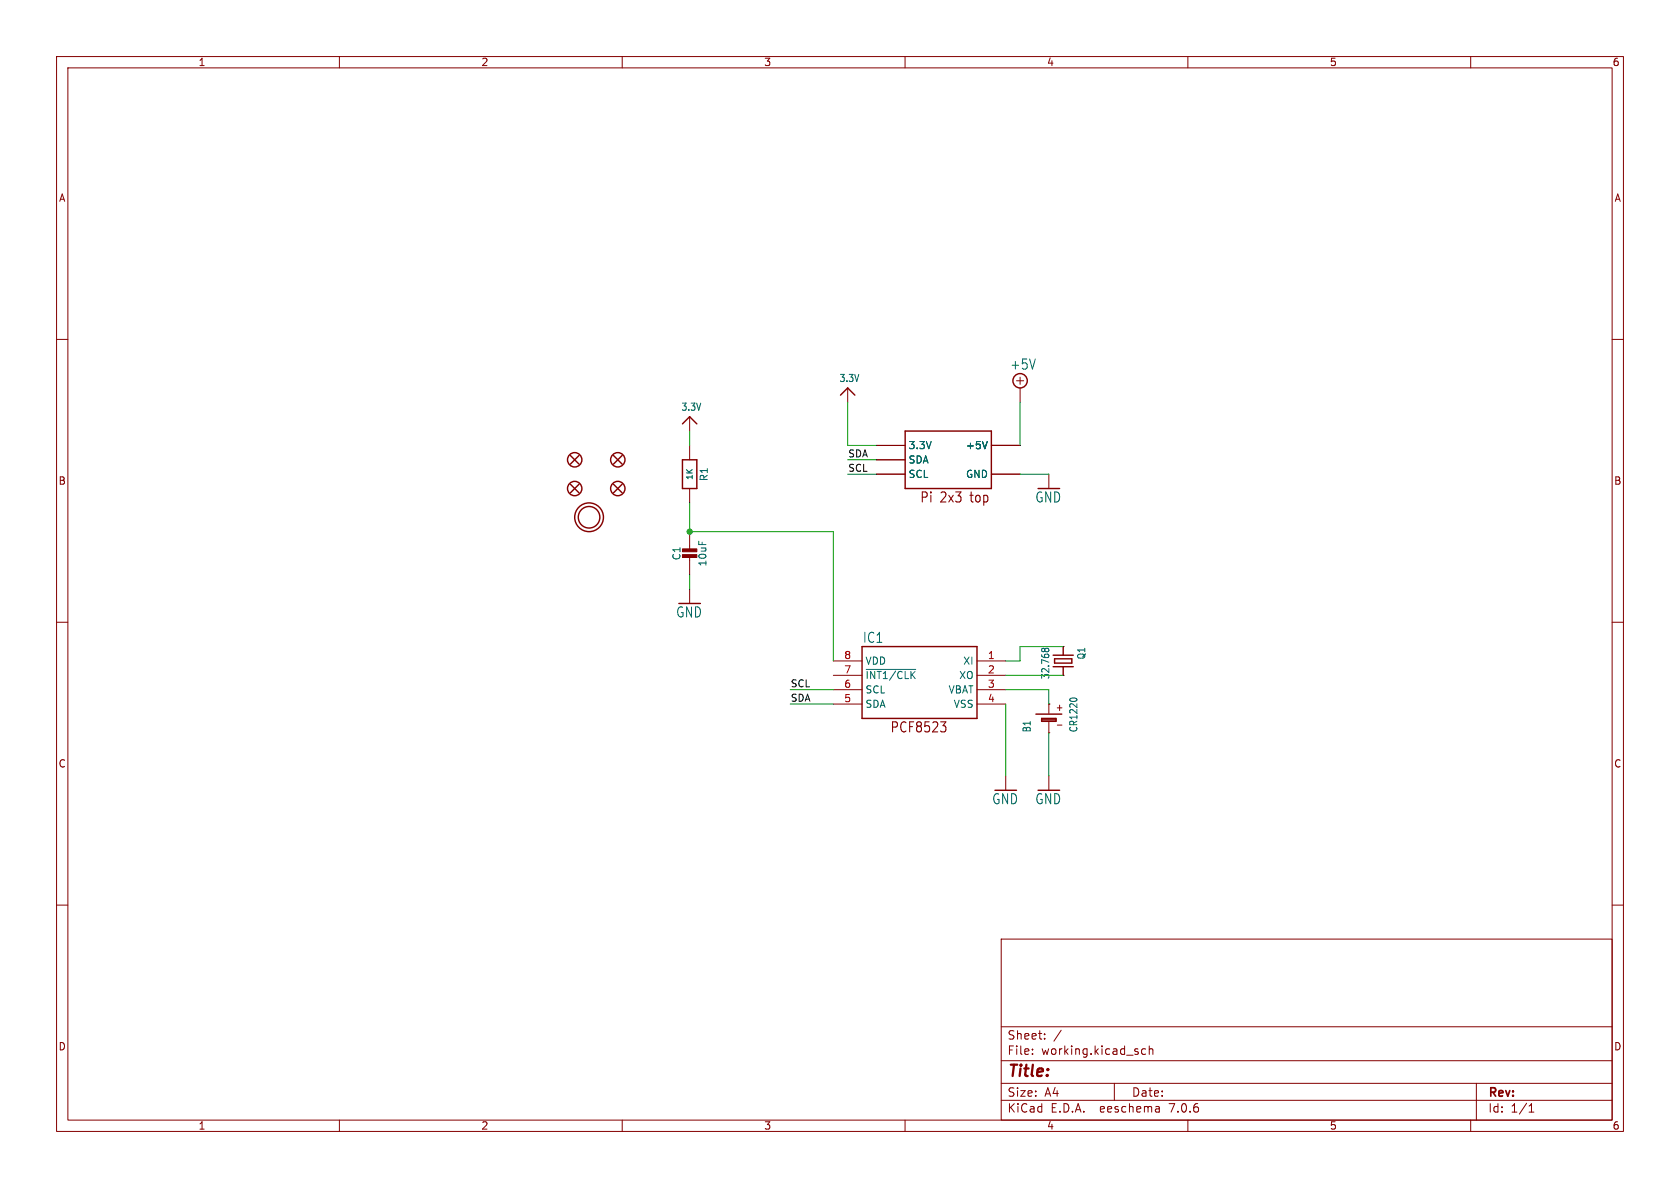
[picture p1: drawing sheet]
(kicad_sch (version 20230121) (generator eeschema)

 (paper "A4")

 (lib_symbols
  (symbol "working-eagle-import:+5V" (power) (in_bom yes) (on_board yes)
   (property "Reference" "#SUPPLY" (at 0 0 0) (effects (font (size 1.27 1.27)) hide))
   (property "Value" "+5V" (at -1.905 3.175 0) (effects (font (size 1.778 1.5113)) (justify left bottom)))
   (property "Footprint" "" (at 0 0 0) (effects (font (size 1.27 1.27)) hide))
   (property "Datasheet" "" (at 0 0 0) (effects (font (size 1.27 1.27)) hide))
   (property "ki_locked" "" (at 0 0 0) (effects (font (size 1.27 1.27))))
   (symbol "+5V_1_0"
    (polyline (pts (xy -0.635 1.27) (xy 0.635 1.27)) (stroke (width 0.1524) (type solid)) (fill (type none)))
    (polyline (pts (xy 0 0.635) (xy 0 1.905)) (stroke (width 0.1524) (type solid)) (fill (type none)))
    (circle (center 0 1.27) (radius 1.27) (stroke (width 0.254) (type solid)) (fill (type none)))
    (pin power_in line (at 0 -2.54 90) (length 2.54) (name "+5V" (effects (font (size 0 0)))) (number "1" (effects (font (size 0 0)))))))
  (symbol "working-eagle-import:3.3V" (power) (in_bom yes) (on_board yes)
   (property "Reference" "" (at 0 0 0) (effects (font (size 1.27 1.27)) hide))
   (property "Value" "3.3V" (at -1.524 1.016 0) (effects (font (size 1.27 1.0795)) (justify left bottom)))
   (property "Footprint" "" (at 0 0 0) (effects (font (size 1.27 1.27)) hide))
   (property "Datasheet" "" (at 0 0 0) (effects (font (size 1.27 1.27)) hide))
   (property "ki_locked" "" (at 0 0 0) (effects (font (size 1.27 1.27))))
   (symbol "3.3V_1_0"
    (polyline (pts (xy -1.27 -1.27) (xy 0 0)) (stroke (width 0.254) (type solid)) (fill (type none)))
    (polyline (pts (xy 0 0) (xy 1.27 -1.27)) (stroke (width 0.254) (type solid)) (fill (type none)))
    (pin power_in line (at 0 -2.54 90) (length 2.54) (name "3.3V" (effects (font (size 0 0)))) (number "1" (effects (font (size 0 0)))))))
  (symbol "working-eagle-import:BATTERYCR1220_SMT" (in_bom yes) (on_board yes)
   (property "Reference" "B" (at -2.54 3.175 0) (effects (font (size 1.27 1.0795)) (justify left bottom)))
   (property "Value" "" (at -2.54 -5.08 0) (effects (font (size 1.27 1.0795)) (justify left bottom)))
   (property "Footprint" "working:CR1220" (at 0 0 0) (effects (font (size 1.27 1.27)) hide))
   (property "Datasheet" "" (at 0 0 0) (effects (font (size 1.27 1.27)) hide))
   (property "ki_locked" "" (at 0 0 0) (effects (font (size 1.27 1.27))))
   (symbol "BATTERYCR1220_SMT_1_0"
    (polyline (pts (xy -2.54 0) (xy -0.635 0)) (stroke (width 0.1524) (type solid)) (fill (type none)))
    (polyline (pts (xy -0.508 -1.27) (xy -0.508 1.27)) (stroke (width 0.254) (type solid)) (fill (type none)))
    (polyline (pts (xy -0.508 1.27) (xy -0.254 1.27)) (stroke (width 0.254) (type solid)) (fill (type none)))
    (polyline (pts (xy -0.254 -1.27) (xy -0.508 -1.27)) (stroke (width 0.254) (type solid)) (fill (type none)))
    (polyline (pts (xy -0.254 1.27) (xy -0.254 -1.27)) (stroke (width 0.254) (type solid)) (fill (type none)))
    (polyline (pts (xy -0.254 1.27) (xy 0 1.27)) (stroke (width 0.254) (type solid)) (fill (type none)))
    (polyline (pts (xy 0 -1.27) (xy -0.254 -1.27)) (stroke (width 0.254) (type solid)) (fill (type none)))
    (polyline (pts (xy 0 1.27) (xy 0 -1.27)) (stroke (width 0.254) (type solid)) (fill (type none)))
    (polyline (pts (xy 0.762 2.286) (xy 0.762 -2.286)) (stroke (width 0.254) (type solid)) (fill (type none)))
    (polyline (pts (xy 0.889 0) (xy 2.54 0)) (stroke (width 0.1524) (type solid)) (fill (type none)))
    (text "+" (at 1.27 -1.143 900) (effects (font (size 1.27 1.0795)) (justify right top)))
    (text "-" (at -1.778 -1.143 900) (effects (font (size 1.27 1.0795)) (justify right top)))
    (pin passive line (at 2.54 0 180) (length 0) (name "+" (effects (font (size 0 0)))) (number "+$1" (effects (font (size 0 0)))))
    (pin passive line (at 2.54 0 180) (length 0) (name "+" (effects (font (size 0 0)))) (number "+$2" (effects (font (size 0 0)))))
    (pin passive line (at -2.54 0 0) (length 0) (name "-" (effects (font (size 0 0)))) (number "-" (effects (font (size 0 0)))))))
  (symbol "working-eagle-import:CAP_CERAMIC0805-NOOUTLINE" (in_bom yes) (on_board yes)
   (property "Reference" "C" (at -2.29 1.25 90) (effects (font (size 1.27 1.27))))
   (property "Value" "" (at 2.3 1.25 90) (effects (font (size 1.27 1.27))))
   (property "Footprint" "working:0805-NO" (at 0 0 0) (effects (font (size 1.27 1.27)) hide))
   (property "Datasheet" "" (at 0 0 0) (effects (font (size 1.27 1.27)) hide))
   (property "ki_locked" "" (at 0 0 0) (effects (font (size 1.27 1.27))))
   (symbol "CAP_CERAMIC0805-NOOUTLINE_1_0"
    (rectangle (start -1.27 0.508) (end 1.27 1.016) (stroke (width 0) (type default)) (fill (type outline)))
    (rectangle (start -1.27 1.524) (end 1.27 2.032) (stroke (width 0) (type default)) (fill (type outline)))
    (polyline (pts (xy 0 0.762) (xy 0 0)) (stroke (width 0.1524) (type solid)) (fill (type none)))
    (polyline (pts (xy 0 2.54) (xy 0 1.778)) (stroke (width 0.1524) (type solid)) (fill (type none)))
    (pin passive line (at 0 5.08 270) (length 2.54) (name "1" (effects (font (size 0 0)))) (number "1" (effects (font (size 0 0)))))
    (pin passive line (at 0 -2.54 90) (length 2.54) (name "2" (effects (font (size 0 0)))) (number "2" (effects (font (size 0 0)))))))
  (symbol "working-eagle-import:CRYSTAL8.0X3.8" (in_bom yes) (on_board yes)
   (property "Reference" "Y" (at -2.54 2.54 0) (effects (font (size 1.27 1.0795)) (justify left bottom)))
   (property "Value" "" (at -2.54 -3.81 0) (effects (font (size 1.27 1.0795)) (justify left bottom)))
   (property "Footprint" "working:CRYSTAL_8X3.8" (at 0 0 0) (effects (font (size 1.27 1.27)) hide))
   (property "Datasheet" "" (at 0 0 0) (effects (font (size 1.27 1.27)) hide))
   (property "ki_locked" "" (at 0 0 0) (effects (font (size 1.27 1.27))))
   (symbol "CRYSTAL8.0X3.8_1_0"
    (polyline (pts (xy -2.54 0) (xy -1.016 0)) (stroke (width 0.254) (type solid)) (fill (type none)))
    (polyline (pts (xy -1.016 0) (xy -1.016 -1.778)) (stroke (width 0.254) (type solid)) (fill (type none)))
    (polyline (pts (xy -1.016 1.778) (xy -1.016 0)) (stroke (width 0.254) (type solid)) (fill (type none)))
    (polyline (pts (xy -0.381 -1.524) (xy 0.381 -1.524)) (stroke (width 0.254) (type solid)) (fill (type none)))
    (polyline (pts (xy -0.381 1.524) (xy -0.381 -1.524)) (stroke (width 0.254) (type solid)) (fill (type none)))
    (polyline (pts (xy 0.381 -1.524) (xy 0.381 1.524)) (stroke (width 0.254) (type solid)) (fill (type none)))
    (polyline (pts (xy 0.381 1.524) (xy -0.381 1.524)) (stroke (width 0.254) (type solid)) (fill (type none)))
    (polyline (pts (xy 1.016 0) (xy 1.016 -1.778)) (stroke (width 0.254) (type solid)) (fill (type none)))
    (polyline (pts (xy 1.016 1.778) (xy 1.016 0)) (stroke (width 0.254) (type solid)) (fill (type none)))
    (polyline (pts (xy 2.54 0) (xy 1.016 0)) (stroke (width 0.254) (type solid)) (fill (type none)))
    (pin passive line (at -2.54 0 0) (length 0) (name "1" (effects (font (size 0 0)))) (number "P$1" (effects (font (size 0 0)))))
    (pin passive line (at 2.54 0 180) (length 0) (name "2" (effects (font (size 0 0)))) (number "P$4" (effects (font (size 0 0)))))))
  (symbol "working-eagle-import:FIDUCIAL_1MM" (in_bom yes) (on_board yes)
   (property "Reference" "FID" (at 0 0 0) (effects (font (size 1.27 1.27)) hide))
   (property "Value" "" (at 0 0 0) (effects (font (size 1.27 1.27)) hide))
   (property "Footprint" "working:FIDUCIAL_1MM" (at 0 0 0) (effects (font (size 1.27 1.27)) hide))
   (property "Datasheet" "" (at 0 0 0) (effects (font (size 1.27 1.27)) hide))
   (property "ki_locked" "" (at 0 0 0) (effects (font (size 1.27 1.27))))
   (symbol "FIDUCIAL_1MM_1_0"
    (polyline (pts (xy -0.762 0.762) (xy 0.762 -0.762)) (stroke (width 0.254) (type solid)) (fill (type none)))
    (polyline (pts (xy 0.762 0.762) (xy -0.762 -0.762)) (stroke (width 0.254) (type solid)) (fill (type none)))
    (circle (center 0 0) (radius 1.27) (stroke (width 0.254) (type solid)) (fill (type none)))))
  (symbol "working-eagle-import:GND" (power) (in_bom yes) (on_board yes)
   (property "Reference" "#GND" (at 0 0 0) (effects (font (size 1.27 1.27)) hide))
   (property "Value" "GND" (at -2.54 -2.54 0) (effects (font (size 1.778 1.5113)) (justify left bottom)))
   (property "Footprint" "" (at 0 0 0) (effects (font (size 1.27 1.27)) hide))
   (property "Datasheet" "" (at 0 0 0) (effects (font (size 1.27 1.27)) hide))
   (property "ki_locked" "" (at 0 0 0) (effects (font (size 1.27 1.27))))
   (symbol "GND_1_0"
    (polyline (pts (xy -1.905 0) (xy 1.905 0)) (stroke (width 0.254) (type solid)) (fill (type none)))
    (pin power_in line (at 0 2.54 270) (length 2.54) (name "GND" (effects (font (size 0 0)))) (number "1" (effects (font (size 0 0)))))))
  (symbol "working-eagle-import:MOUNTINGHOLE3.0THIN" (in_bom yes) (on_board yes)
   (property "Reference" "" (at 0 0 0) (effects (font (size 1.27 1.27)) hide))
   (property "Value" "" (at 0 0 0) (effects (font (size 1.27 1.27)) hide))
   (property "Footprint" "working:MOUNTINGHOLE_3.0_PLATEDTHIN" (at 0 0 0) (effects (font (size 1.27 1.27)) hide))
   (property "Datasheet" "" (at 0 0 0) (effects (font (size 1.27 1.27)) hide))
   (property "ki_locked" "" (at 0 0 0) (effects (font (size 1.27 1.27))))
   (symbol "MOUNTINGHOLE3.0THIN_1_0"
    (circle (center 0 0) (radius 1.905) (stroke (width 0.254) (type solid)) (fill (type none)))
    (circle (center 0 0) (radius 2.54) (stroke (width 0.254) (type solid)) (fill (type none)))))
  (symbol "working-eagle-import:RASPBERRYPI_2X3" (in_bom yes) (on_board yes)
   (property "Reference" "RPI" (at 0 0 0) (effects (font (size 1.27 1.27)) hide))
   (property "Value" "" (at 0 0 0) (effects (font (size 1.27 1.27)) hide))
   (property "Footprint" "working:RASPBERRYPI_2X3_THMSMT" (at 0 0 0) (effects (font (size 1.27 1.27)) hide))
   (property "Datasheet" "" (at 0 0 0) (effects (font (size 1.27 1.27)) hide))
   (property "ki_locked" "" (at 0 0 0) (effects (font (size 1.27 1.27))))
   (symbol "RASPBERRYPI_2X3_1_0"
    (polyline (pts (xy -7.62 -5.08) (xy -7.62 5.08)) (stroke (width 0.254) (type solid)) (fill (type none)))
    (polyline (pts (xy -7.62 5.08) (xy 7.62 5.08)) (stroke (width 0.254) (type solid)) (fill (type none)))
    (polyline (pts (xy 7.62 -5.08) (xy -7.62 -5.08)) (stroke (width 0.254) (type solid)) (fill (type none)))
    (polyline (pts (xy 7.62 5.08) (xy 7.62 -5.08)) (stroke (width 0.254) (type solid)) (fill (type none)))
    (text "Pi 2x3 top" (at -5.08 -7.62 0) (effects (font (size 1.778 1.5113)) (justify left bottom)))
    (pin bidirectional line (at -12.7 2.54 0) (length 5.08) (name "3.3V" (effects (font (size 1.27 1.27)))) (number "1" (effects (font (size 0 0)))))
    (pin bidirectional line (at -12.7 2.54 0) (length 5.08) (name "3.3V" (effects (font (size 1.27 1.27)))) (number "1'" (effects (font (size 0 0)))))
    (pin bidirectional line (at 12.7 2.54 180) (length 5.08) (name "+5V" (effects (font (size 1.27 1.27)))) (number "2" (effects (font (size 0 0)))))
    (pin bidirectional line (at 12.7 2.54 180) (length 5.08) (name "+5V" (effects (font (size 1.27 1.27)))) (number "2'" (effects (font (size 0 0)))))
    (pin bidirectional line (at -12.7 0 0) (length 5.08) (name "SDA" (effects (font (size 1.27 1.27)))) (number "3" (effects (font (size 0 0)))))
    (pin bidirectional line (at -12.7 0 0) (length 5.08) (name "SDA" (effects (font (size 1.27 1.27)))) (number "3'" (effects (font (size 0 0)))))
    (pin bidirectional line (at 12.7 2.54 180) (length 5.08) (name "+5V" (effects (font (size 1.27 1.27)))) (number "4" (effects (font (size 0 0)))))
    (pin bidirectional line (at 12.7 2.54 180) (length 5.08) (name "+5V" (effects (font (size 1.27 1.27)))) (number "4'" (effects (font (size 0 0)))))
    (pin bidirectional line (at -12.7 -2.54 0) (length 5.08) (name "SCL" (effects (font (size 1.27 1.27)))) (number "5" (effects (font (size 0 0)))))
    (pin bidirectional line (at -12.7 -2.54 0) (length 5.08) (name "SCL" (effects (font (size 1.27 1.27)))) (number "5'" (effects (font (size 0 0)))))
    (pin bidirectional line (at 12.7 -2.54 180) (length 5.08) (name "GND" (effects (font (size 1.27 1.27)))) (number "6" (effects (font (size 0 0)))))
    (pin bidirectional line (at 12.7 -2.54 180) (length 5.08) (name "GND" (effects (font (size 1.27 1.27)))) (number "6'" (effects (font (size 0 0)))))))
  (symbol "working-eagle-import:RESISTOR0805_NOOUTLINE" (in_bom yes) (on_board yes)
   (property "Reference" "R" (at 0 2.54 0) (effects (font (size 1.27 1.27))))
   (property "Value" "" (at 0 0 0) (effects (font (size 1.016 1.016) bold)))
   (property "Footprint" "working:0805-NO" (at 0 0 0) (effects (font (size 1.27 1.27)) hide))
   (property "Datasheet" "" (at 0 0 0) (effects (font (size 1.27 1.27)) hide))
   (property "ki_locked" "" (at 0 0 0) (effects (font (size 1.27 1.27))))
   (symbol "RESISTOR0805_NOOUTLINE_1_0"
    (polyline (pts (xy -2.54 -1.27) (xy -2.54 1.27)) (stroke (width 0.254) (type solid)) (fill (type none)))
    (polyline (pts (xy -2.54 1.27) (xy 2.54 1.27)) (stroke (width 0.254) (type solid)) (fill (type none)))
    (polyline (pts (xy 2.54 -1.27) (xy -2.54 -1.27)) (stroke (width 0.254) (type solid)) (fill (type none)))
    (polyline (pts (xy 2.54 1.27) (xy 2.54 -1.27)) (stroke (width 0.254) (type solid)) (fill (type none)))
    (pin passive line (at -5.08 0 0) (length 2.54) (name "1" (effects (font (size 0 0)))) (number "1" (effects (font (size 0 0)))))
    (pin passive line (at 5.08 0 180) (length 2.54) (name "2" (effects (font (size 0 0)))) (number "2" (effects (font (size 0 0)))))))
  (symbol "working-eagle-import:RTC_PCF8523T" (in_bom yes) (on_board yes)
   (property "Reference" "IC" (at 10.16 7.62 0) (effects (font (size 1.778 1.5113)) (justify right top)))
   (property "Value" "" (at 0 0 0) (effects (font (size 1.27 1.27)) hide))
   (property "Footprint" "working:SOIC8_150MIL" (at 0 0 0) (effects (font (size 1.27 1.27)) hide))
   (property "Datasheet" "" (at 0 0 0) (effects (font (size 1.27 1.27)) hide))
   (property "ki_locked" "" (at 0 0 0) (effects (font (size 1.27 1.27))))
   (symbol "RTC_PCF8523T_1_0"
    (polyline (pts (xy -10.16 -7.62) (xy -10.16 5.08)) (stroke (width 0.254) (type solid)) (fill (type none)))
    (polyline (pts (xy -10.16 5.08) (xy 10.16 5.08)) (stroke (width 0.254) (type solid)) (fill (type none)))
    (polyline (pts (xy 10.16 -7.62) (xy -10.16 -7.62)) (stroke (width 0.254) (type solid)) (fill (type none)))
    (polyline (pts (xy 10.16 5.08) (xy 10.16 -7.62)) (stroke (width 0.254) (type solid)) (fill (type none)))
    (text "PCF8523" (at -5.08 -10.16 0) (effects (font (size 1.778 1.5113)) (justify left bottom)))
    (pin input line (at -15.24 2.54 0) (length 5.08) (name "XI" (effects (font (size 1.27 1.27)))) (number "1" (effects (font (size 1.27 1.27)))))
    (pin output line (at -15.24 0 0) (length 5.08) (name "XO" (effects (font (size 1.27 1.27)))) (number "2" (effects (font (size 1.27 1.27)))))
    (pin power_in line (at -15.24 -2.54 0) (length 5.08) (name "VBAT" (effects (font (size 1.27 1.27)))) (number "3" (effects (font (size 1.27 1.27)))))
    (pin power_in line (at -15.24 -5.08 0) (length 5.08) (name "VSS" (effects (font (size 1.27 1.27)))) (number "4" (effects (font (size 1.27 1.27)))))
    (pin bidirectional line (at 15.24 -5.08 180) (length 5.08) (name "SDA" (effects (font (size 1.27 1.27)))) (number "5" (effects (font (size 1.27 1.27)))))
    (pin bidirectional line (at 15.24 -2.54 180) (length 5.08) (name "SCL" (effects (font (size 1.27 1.27)))) (number "6" (effects (font (size 1.27 1.27)))))
    (pin output line (at 15.24 0 180) (length 5.08) (name "~{INT1/CLK}" (effects (font (size 1.27 1.27)))) (number "7" (effects (font (size 1.27 1.27)))))
    (pin power_in line (at 15.24 2.54 180) (length 5.08) (name "VDD" (effects (font (size 1.27 1.27)))) (number "8" (effects (font (size 1.27 1.27))))))))

 (junction (at 121.92 93.98) (diameter 0) (color 0 0 0 0))

 (wire (pts (xy 185.42 124.46) (xy 185.42 121.92)) (stroke (width 0.1524) (type solid)))
 (wire (pts (xy 185.42 129.54) (xy 185.42 137.16)) (stroke (width 0.1524) (type solid)))
 (wire (pts (xy 187.96 114.3) (xy 180.34 114.3)) (stroke (width 0.1524) (type solid)))
 (wire (pts (xy 149.86 78.74) (xy 149.86 71.12)) (stroke (width 0.1524) (type solid)))
 (wire (pts (xy 121.92 88.9) (xy 121.92 93.98)) (stroke (width 0.1524) (type solid)))
 (wire (pts (xy 180.34 83.82) (xy 185.42 83.82)) (stroke (width 0.1524) (type solid)))
 (wire (pts (xy 147.32 124.46) (xy 139.7 124.46)) (stroke (width 0.1524) (type solid)))
 (wire (pts (xy 149.86 83.82) (xy 154.94 83.82)) (stroke (width 0.1524) (type solid)))
 (wire (pts (xy 147.32 93.98) (xy 147.32 116.84)) (stroke (width 0.1524) (type solid)))
 (wire (pts (xy 147.32 121.92) (xy 139.7 121.92)) (stroke (width 0.1524) (type solid)))
 (wire (pts (xy 180.34 71.12) (xy 180.34 78.74)) (stroke (width 0.1524) (type solid)))
 (wire (pts (xy 121.92 76.2) (xy 121.92 78.74)) (stroke (width 0.1524) (type solid)))
 (wire (pts (xy 177.8 137.16) (xy 177.8 124.46)) (stroke (width 0.1524) (type solid)))
 (wire (pts (xy 180.34 114.3) (xy 180.34 116.84)) (stroke (width 0.1524) (type solid)))
 (wire (pts (xy 187.96 119.38) (xy 177.8 119.38)) (stroke (width 0.1524) (type solid)))
 (wire (pts (xy 121.92 93.98) (xy 147.32 93.98)) (stroke (width 0.1524) (type solid)))
 (wire (pts (xy 180.34 116.84) (xy 177.8 116.84)) (stroke (width 0.1524) (type solid)))
 (wire (pts (xy 154.94 78.74) (xy 149.86 78.74)) (stroke (width 0.1524) (type solid)))
 (wire (pts (xy 185.42 121.92) (xy 177.8 121.92)) (stroke (width 0.1524) (type solid)))
 (wire (pts (xy 121.92 104.14) (xy 121.92 101.6)) (stroke (width 0.1524) (type solid)))
 (wire (pts (xy 154.94 81.28) (xy 149.86 81.28)) (stroke (width 0.1524) (type solid)))

 (label "SCL" (at 139.7 121.92 0) (fields_autoplaced) (effects (font (size 1.2446 1.2446)) (justify left bottom)))
 (label "SDA" (at 139.7 124.46 0) (fields_autoplaced) (effects (font (size 1.2446 1.2446)) (justify left bottom)))
 (label "SCL" (at 149.86 83.82 0) (fields_autoplaced) (effects (font (size 1.2446 1.2446)) (justify left bottom)))
 (label "SDA" (at 149.86 81.28 0) (fields_autoplaced) (effects (font (size 1.2446 1.2446)) (justify left bottom)))

 (symbol (lib_id "working-eagle-import:FIDUCIAL_1MM") (at 109.22 81.28 0) (unit 1) (in_bom yes) (on_board yes) (dnp no)
  (property "Reference" "FID4" (at 109.22 81.28 0) (effects (font (size 1.27 1.27)) hide))
  (property "Value" "FIDUCIAL_1MM" (at 109.22 81.28 0) (effects (font (size 1.27 1.27)) hide))
  (property "Footprint" "working:FIDUCIAL_1MM" (at 109.22 81.28 0) (effects (font (size 1.27 1.27)) hide))
  (property "Datasheet" "" (at 109.22 81.28 0) (effects (font (size 1.27 1.27)) hide)))

 (symbol (lib_id "working-eagle-import:CAP_CERAMIC0805-NOOUTLINE") (at 121.92 99.06 0) (unit 1) (in_bom yes) (on_board yes) (dnp no)
  (property "Reference" "C1" (at 119.63 97.81 90) (effects (font (size 1.27 1.27))))
  (property "Value" "10uF" (at 124.22 97.81 90) (effects (font (size 1.27 1.27))))
  (property "Footprint" "working:0805-NO" (at 121.92 99.06 0) (effects (font (size 1.27 1.27)) hide))
  (property "Datasheet" "" (at 121.92 99.06 0) (effects (font (size 1.27 1.27)) hide)) (pin "1") (pin "2"))

 (symbol (lib_id "working-eagle-import:CRYSTAL8.0X3.8") (at 187.96 116.84 270) (unit 1) (in_bom yes) (on_board yes) (dnp no)
  (property "Reference" "Q1" (at 190.5 114.3 0) (effects (font (size 1.27 1.0795)) (justify left bottom)))
  (property "Value" "32.768" (at 184.15 114.3 0) (effects (font (size 1.27 1.0795)) (justify left bottom)))
  (property "Footprint" "working:CRYSTAL_8X3.8" (at 187.96 116.84 0) (effects (font (size 1.27 1.27)) hide))
  (property "Datasheet" "" (at 187.96 116.84 0) (effects (font (size 1.27 1.27)) hide)) (pin "P$1") (pin "P$4"))

 (symbol (lib_id "working-eagle-import:RESISTOR0805_NOOUTLINE") (at 121.92 83.82 270) (unit 1) (in_bom yes) (on_board yes) (dnp no)
  (property "Reference" "R1" (at 124.46 83.82 0) (effects (font (size 1.27 1.27))))
  (property "Value" "1K" (at 121.92 83.82 0) (effects (font (size 1.016 1.016) bold)))
  (property "Footprint" "working:0805-NO" (at 121.92 83.82 0) (effects (font (size 1.27 1.27)) hide))
  (property "Datasheet" "" (at 121.92 83.82 0) (effects (font (size 1.27 1.27)) hide)) (pin "1") (pin "2"))

 (symbol (lib_id "working-eagle-import:FIDUCIAL_1MM") (at 101.6 86.36 0) (unit 1) (in_bom yes) (on_board yes) (dnp no)
  (property "Reference" "FID1" (at 101.6 86.36 0) (effects (font (size 1.27 1.27)) hide))
  (property "Value" "FIDUCIAL_1MM" (at 101.6 86.36 0) (effects (font (size 1.27 1.27)) hide))
  (property "Footprint" "working:FIDUCIAL_1MM" (at 101.6 86.36 0) (effects (font (size 1.27 1.27)) hide))
  (property "Datasheet" "" (at 101.6 86.36 0) (effects (font (size 1.27 1.27)) hide)))

 (symbol (lib_id "working-eagle-import:3.3V") (at 121.92 73.66 0) (unit 1) (in_bom yes) (on_board yes) (dnp no)
  (property "Reference" "#U$1" (at 121.92 73.66 0) (effects (font (size 1.27 1.27)) hide))
  (property "Value" "3.3V" (at 120.396 72.644 0) (effects (font (size 1.27 1.0795)) (justify left bottom)))
  (property "Footprint" "" (at 121.92 73.66 0) (effects (font (size 1.27 1.27)) hide))
  (property "Datasheet" "" (at 121.92 73.66 0) (effects (font (size 1.27 1.27)) hide)) (pin "1"))

 (symbol (lib_id "working-eagle-import:FIDUCIAL_1MM") (at 101.6 81.28 0) (unit 1) (in_bom yes) (on_board yes) (dnp no)
  (property "Reference" "FID3" (at 101.6 81.28 0) (effects (font (size 1.27 1.27)) hide))
  (property "Value" "FIDUCIAL_1MM" (at 101.6 81.28 0) (effects (font (size 1.27 1.27)) hide))
  (property "Footprint" "working:FIDUCIAL_1MM" (at 101.6 81.28 0) (effects (font (size 1.27 1.27)) hide))
  (property "Datasheet" "" (at 101.6 81.28 0) (effects (font (size 1.27 1.27)) hide)))

 (symbol (lib_id "working-eagle-import:+5V") (at 180.34 68.58 0) (unit 1) (in_bom yes) (on_board yes) (dnp no)
  (property "Reference" "#SUPPLY1" (at 180.34 68.58 0) (effects (font (size 1.27 1.27)) hide))
  (property "Value" "+5V" (at 178.435 65.405 0) (effects (font (size 1.778 1.5113)) (justify left bottom)))
  (property "Footprint" "" (at 180.34 68.58 0) (effects (font (size 1.27 1.27)) hide))
  (property "Datasheet" "" (at 180.34 68.58 0) (effects (font (size 1.27 1.27)) hide)) (pin "1"))

 (symbol (lib_id "working-eagle-import:FIDUCIAL_1MM") (at 109.22 86.36 0) (unit 1) (in_bom yes) (on_board yes) (dnp no)
  (property "Reference" "FID2" (at 109.22 86.36 0) (effects (font (size 1.27 1.27)) hide))
  (property "Value" "FIDUCIAL_1MM" (at 109.22 86.36 0) (effects (font (size 1.27 1.27)) hide))
  (property "Footprint" "working:FIDUCIAL_1MM" (at 109.22 86.36 0) (effects (font (size 1.27 1.27)) hide))
  (property "Datasheet" "" (at 109.22 86.36 0) (effects (font (size 1.27 1.27)) hide)))

 (symbol (lib_id "working-eagle-import:GND") (at 185.42 139.7 0) (unit 1) (in_bom yes) (on_board yes) (dnp no)
  (property "Reference" "#GND17" (at 185.42 139.7 0) (effects (font (size 1.27 1.27)) hide))
  (property "Value" "GND" (at 182.88 142.24 0) (effects (font (size 1.778 1.5113)) (justify left bottom)))
  (property "Footprint" "" (at 185.42 139.7 0) (effects (font (size 1.27 1.27)) hide))
  (property "Datasheet" "" (at 185.42 139.7 0) (effects (font (size 1.27 1.27)) hide)) (pin "1"))

 (symbol (lib_id "working-eagle-import:MOUNTINGHOLE3.0THIN") (at 104.14 91.44 0) (unit 1) (in_bom yes) (on_board yes) (dnp no)
  (property "Reference" "U$4" (at 104.14 91.44 0) (effects (font (size 1.27 1.27)) hide))
  (property "Value" "MOUNTINGHOLE3.0THIN" (at 104.14 91.44 0) (effects (font (size 1.27 1.27)) hide))
  (property "Footprint" "working:MOUNTINGHOLE_3.0_PLATEDTHIN" (at 104.14 91.44 0) (effects (font (size 1.27 1.27)) hide))
  (property "Datasheet" "" (at 104.14 91.44 0) (effects (font (size 1.27 1.27)) hide)))

 (symbol (lib_id "working-eagle-import:BATTERYCR1220_SMT") (at 185.42 127 90) (unit 1) (in_bom yes) (on_board yes) (dnp no)
  (property "Reference" "B1" (at 182.245 129.54 0) (effects (font (size 1.27 1.0795)) (justify left bottom)))
  (property "Value" "CR1220" (at 190.5 129.54 0) (effects (font (size 1.27 1.0795)) (justify left bottom)))
  (property "Footprint" "working:CR1220" (at 185.42 127 0) (effects (font (size 1.27 1.27)) hide))
  (property "Datasheet" "" (at 185.42 127 0) (effects (font (size 1.27 1.27)) hide))
  (pin "+$1")
  (pin "+$2")
  (pin "-"))

 (symbol (lib_id "working-eagle-import:GND") (at 177.8 139.7 0) (unit 1) (in_bom yes) (on_board yes) (dnp no)
  (property "Reference" "#GND16" (at 177.8 139.7 0) (effects (font (size 1.27 1.27)) hide))
  (property "Value" "GND" (at 175.26 142.24 0) (effects (font (size 1.778 1.5113)) (justify left bottom)))
  (property "Footprint" "" (at 177.8 139.7 0) (effects (font (size 1.27 1.27)) hide))
  (property "Datasheet" "" (at 177.8 139.7 0) (effects (font (size 1.27 1.27)) hide)) (pin "1"))

 (symbol (lib_id "working-eagle-import:RASPBERRYPI_2X3") (at 167.64 81.28 0) (unit 1) (in_bom yes) (on_board yes) (dnp no)
  (property "Reference" "RPI1" (at 167.64 81.28 0) (effects (font (size 1.27 1.27)) hide))
  (property "Value" "RASPBERRYPI_2X3" (at 167.64 81.28 0) (effects (font (size 1.27 1.27)) hide))
  (property "Footprint" "working:RASPBERRYPI_2X3_THMSMT" (at 167.64 81.28 0) (effects (font (size 1.27 1.27)) hide))
  (property "Datasheet" "" (at 167.64 81.28 0) (effects (font (size 1.27 1.27)) hide)) (pin "1") (pin "1'") (pin "2") (pin "2'") (pin "3") (pin "3'") (pin "4") (pin "4'") (pin "5") (pin "5'") (pin "6") (pin "6'"))

 (symbol (lib_id "working-eagle-import:3.3V") (at 149.86 68.58 0) (unit 1) (in_bom yes) (on_board yes) (dnp no)
  (property "Reference" "#U$5" (at 149.86 68.58 0) (effects (font (size 1.27 1.27)) hide))
  (property "Value" "3.3V" (at 148.336 67.564 0) (effects (font (size 1.27 1.0795)) (justify left bottom)))
  (property "Footprint" "" (at 149.86 68.58 0) (effects (font (size 1.27 1.27)) hide))
  (property "Datasheet" "" (at 149.86 68.58 0) (effects (font (size 1.27 1.27)) hide)) (pin "1"))

 (symbol (lib_id "working-eagle-import:GND") (at 121.92 106.68 0) (unit 1) (in_bom yes) (on_board yes) (dnp no)
  (property "Reference" "#GND2" (at 121.92 106.68 0) (effects (font (size 1.27 1.27)) hide))
  (property "Value" "GND" (at 119.38 109.22 0) (effects (font (size 1.778 1.5113)) (justify left bottom)))
  (property "Footprint" "" (at 121.92 106.68 0) (effects (font (size 1.27 1.27)) hide))
  (property "Datasheet" "" (at 121.92 106.68 0) (effects (font (size 1.27 1.27)) hide)) (pin "1"))

 (symbol (lib_id "working-eagle-import:RTC_PCF8523T") (at 162.56 119.38 0) (mirror y) (unit 1) (in_bom yes) (on_board yes) (dnp no)
  (property "Reference" "IC1" (at 152.4 111.76 0) (effects (font (size 1.778 1.5113)) (justify right top)))
  (property "Value" "RTC_PCF8523T" (at 162.56 119.38 0) (effects (font (size 1.27 1.27)) hide))
  (property "Footprint" "working:SOIC8_150MIL" (at 162.56 119.38 0) (effects (font (size 1.27 1.27)) hide))
  (property "Datasheet" "" (at 162.56 119.38 0) (effects (font (size 1.27 1.27)) hide)) (pin "1") (pin "2") (pin "3") (pin "4") (pin "5") (pin "6") (pin "7") (pin "8"))

 (symbol (lib_id "working-eagle-import:GND") (at 185.42 86.36 0) (unit 1) (in_bom yes) (on_board yes) (dnp no)
  (property "Reference" "#GND3" (at 185.42 86.36 0) (effects (font (size 1.27 1.27)) hide))
  (property "Value" "GND" (at 182.88 88.9 0) (effects (font (size 1.778 1.5113)) (justify left bottom)))
  (property "Footprint" "" (at 185.42 86.36 0) (effects (font (size 1.27 1.27)) hide))
  (property "Datasheet" "" (at 185.42 86.36 0) (effects (font (size 1.27 1.27)) hide)) (pin "1"))

 (sheet_instances (path "" (page "1"))))
